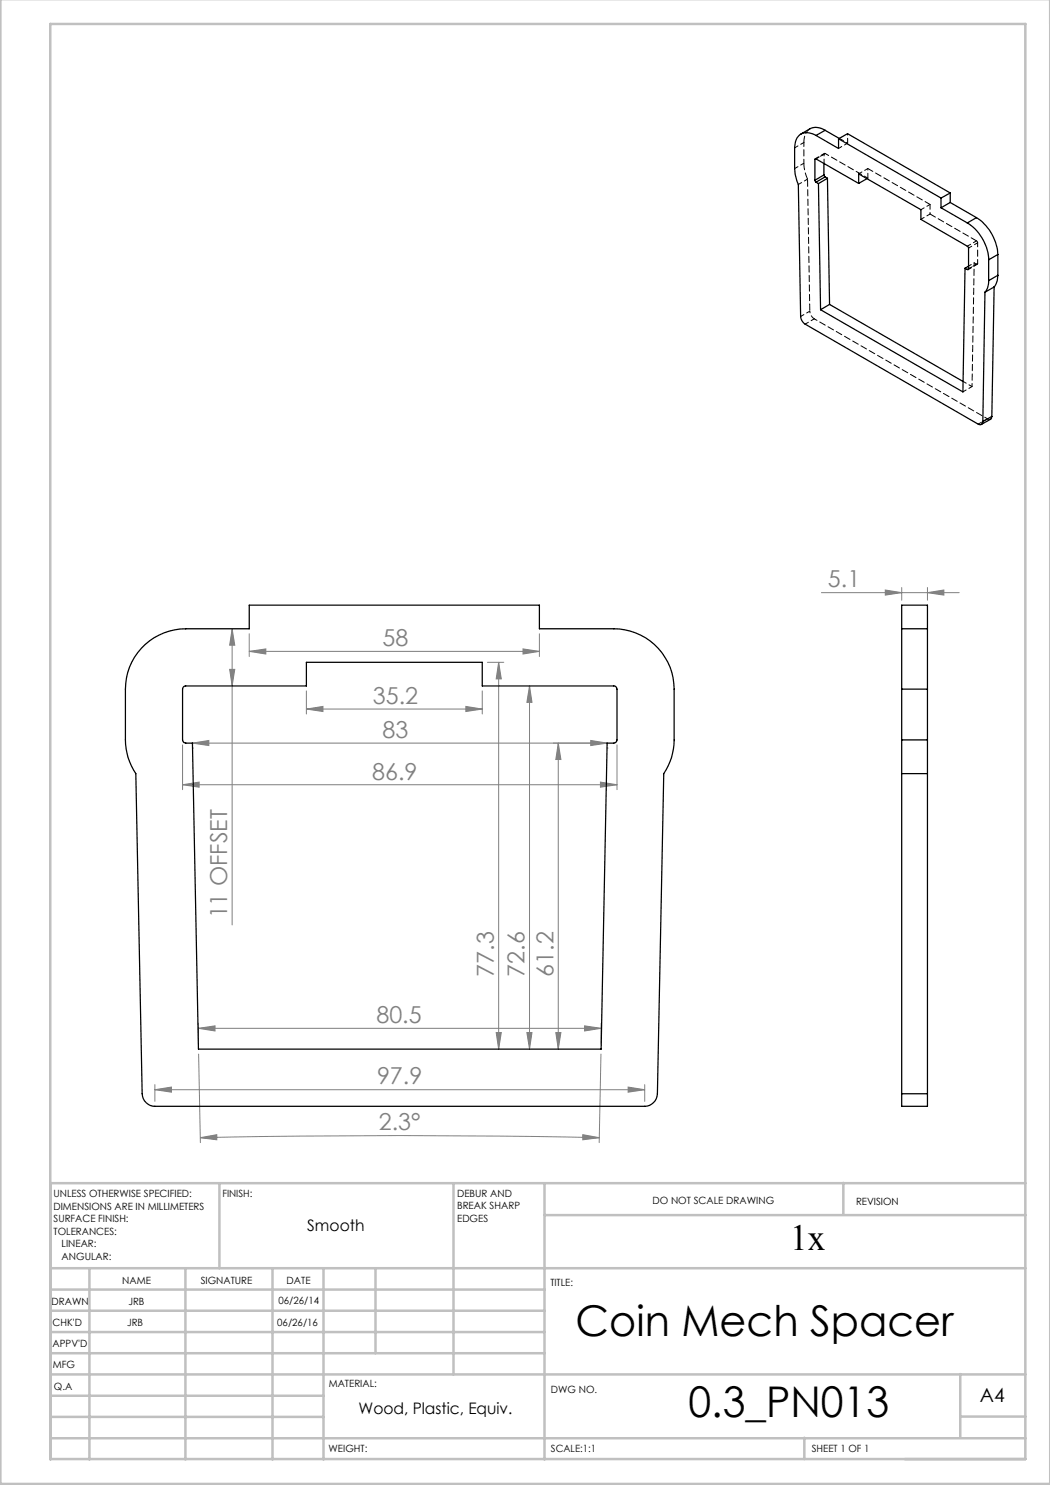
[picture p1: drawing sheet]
<svg xmlns="http://www.w3.org/2000/svg" width="210mm" height="297mm" viewBox="0 0 210 297" stroke-linecap="round" stroke-linejoin="round" font-family="sans-serif">
<g fill="none" stroke="#808080" stroke-width=".2">
<path d="M164.3 118.5h27.5M177.1 118l3.2 .5-3.2 .5zM180.3 117.5v2.5M185.5 118.5l3.3-.5v1zM185.5 117.5v2.5M45.9 133.9h1.1l-.6 3.3zM46.4 125.8l.6 3.2h-1.1zM46.4 125.8v59.2M49.8 130.3l3.4-.5v1zM49.8 126.7v4.6M49.8 130.3h58.1M61.3 138.2v4.6"/>
<path d="M96.4 138.2v4.6M97.5 132.5h3.3M99.7 132.5v77.3M99.7 132.5l.6 3.3h-1.1zM104.6 129.8l3.3 .5-3.3 .5zM105.9 137.2l.5 3.3h-1zM105.9 137.2v72.6M107.9 126.7v4.6M36.5 156.9l3.3-.5v1zM36.5 149v8.9M36.5 156.9h86.9M38.5 148.6l3.3-.5v1z"/>
<path d="M38.5 149.6h.1M38.5 148.6h82.9M61.3 141.8l3.3-.5v1zM61.3 141.8h35.1M93.2 141.3l3.2 .5-3.2 .5zM111.7 148.6l.5 3.3h-1zM111.7 148.6v61.2M118.1 148.1l3.3 .5-3.3 .5zM120.1 156.4l3.3 .5-3.3 .5zM121.4 149.6h.1M123.4 149v8.9M31 217.9l3.3-.5v1z"/>
<path d="M31 216.9v3.4M31 217.9h97.9M39.7 205.7l3.3-.5v1zM39.7 204.7v4.1M39.7 205.7h80.5M39.7 210.8l.4 17.7M99.2 206.5h1.1l-.6 3.3zM105.4 206.5h1l-.5 3.3zM111.2 206.5h1l-.5 3.3zM116.9 205.2l3.3 .5-3.3 .5zM120.2 210.8l-.4 17.7M120.2 204.7v4.1"/>
<path d="M125.6 217.4l3.3 .5-3.3 .5zM128.9 216.9v3.4M40 227.5l3.4-.6v1.1zM40 227.5a1882.1 1882.1 0 0 1 79.9 0M116.6 226.9l3.3 .6-3.3 .5z"/>
</g>
<g fill="none" stroke="#c0c0c0" stroke-width=".5">
<path d="M.1 -.1v296.9h209.9v-296.9M10.1 4.8h195v287h-195zM43.9 236.6v17M90.7 236.6v38.3M108.9 236.6v55.3M168.7 236.6v6.3M205.1 236.6h-195v55.3M10.1 253.6h195M10.1 257.9h98.8M17.9 253.6v38.3M37.1 253.6v38.3M54.5 253.6v38.3"/>
<path d="M64.7 253.6v38.3M75.1 253.6v17M108.9 243h96.2M10.1 270.6h98.8M10.1 266.4h98.8M10.1 262.1h98.8M10.1 279.1h54.6M10.1 274.9h195M192.1 274.8v12.7M10.1 287.7h195M10.1 283.4h54.6M160.9 287.5v4.3"/>
<path d="M192.1 283.3h13"/>
</g>
<g fill="#808080">
<path d="M93.2 141.3l3.2 .5-3.2 .5zM61.3 141.8l3.3-.5v1zM104.6 129.8l3.3 .5-3.3 .5zM49.8 130.3l3.4-.5v1zM185.5 118.5l3.3-.5v1zM177.1 118l3.2 .5-3.2 .5z"/>
<path d="M39.7 205.7l3.3-.5v1zM116.9 205.2l3.3 .5-3.3 .5z"/>
<path d="M116.6 226.9l3.3 .6-3.3 .5zM40 227.5l3.4-.6v1.1z"/>
<path d="M105.4 206.5h1l-.5 3.3zM105.9 137.2l.5 3.3h-1zM111.2 206.5h1l-.5 3.3zM111.7 148.6l.5 3.3h-1z"/>
<path d="M46.4 125.8l.6 3.2h-1.1zM45.9 133.9h1.1l-.6 3.3z"/>
<path d="M99.7 132.5l.6 3.3h-1.1zM99.2 206.5h1.1l-.6 3.3z"/>
<path d="M36.5 156.9l3.3-.5v1zM120.1 156.4l3.3 .5-3.3 .5z"/>
<path d="M31 217.9l3.3-.5v1zM125.6 217.4l3.3 .5-3.3 .5zM38.5 148.6l3.3-.5v1zM118.1 148.1l3.3 .5-3.3 .5z"/>
</g>
<g fill="none" stroke="#000" stroke-width=".25">
<path d="M163 36.1l.2 .3M163 31.9v4.2M163.2 31.8l-.2 .1M163.2 27.1a2.57 2.57 0 0 0-4 .8l-.3 1.7v4.1l.1 1.2 .7 2 .4 26.4a2.08 2.08 0 0 0 .9 1.5l34.7 20a.58 .58 0 0 0 .6 .1 .58 .58 0 0 0 .3-.6M163.2 31.8l8.5 4.9M163.2 36.4l.5 .3M163.2 27.1l4.5 2.6v-1.9M163.7 36.7l.4 25.2M164.8 35l.2 .4M164.8 35l-1.8 1.1M164.8 32.7v2.3M165 26.1a3.1 3.1 0 0 0-3-.4l-1.8 1.1"/>
<path d="M165 26.1l-1.8 1M165 26.1l2.9 1.6M165 35.4l-1.8 1M165 35.4l.5 .3M165.5 35.7l-1.8 1M165.5 35.7l.4 25.2M167.7 27.8l20.5 11.8M167.7 27.8l1.8-1.1 20.5 11.9M171.7 36.7v-1.9l12.5 7.1v2l9.4 5.5 .1 .2v4.2M173.4 35.7l-1.7 1M188.2 39.6v2M190 38.6l-1.8 1"/>
<path d="M190 38.6v1.9M188.2 41.6l5.3 3M190 40.5l-1.8 1.1M190 40.5l5.3 3M193 53.7l-.4 24.7-28.5-16.5M193 53.7l.5 .2M193.5 44.6a9.2 9.2 0 0 1 4.2 7.4M193.7 53.8l-.1 .1h-.1M193.7 53.2l-.7 .5M193.7 53.8l-.2 .1M195.3 43.5a9.5 9.5 0 0 1 4.3 7.4M195.3 43.5l-1.8 1.1"/>
<path d="M197 58.5l-.4 25.8M197.7 56.1a3.4 3.4 0 0 1-.7 2.4M197.7 52v4.1M198.8 57.4l-1.8 1.1M198.8 57.4l-.4 25.9M199.6 55.1a3.7 3.7 0 0 1-.8 2.3M199.6 50.9l-1.9 1.1M199.6 55.1l-1.9 1M199.6 50.9v4.2M165.9 60.9l-1.8 1M165.9 60.9l26.7 15.4M198.4 83.3l-.3 .6-1.8 1"/>
<path d="M198.4 83.3l-1.8 1M28.3 129.7a12.2 12.2 0 0 1 8.8-3.9h12.7v-4.8h58.1v4.8h14.9a12.1 12.1 0 0 1 12 12v10.2a11.9 11.9 0 0 1-2 6.7l-1.3 64.1a2.59 2.59 0 0 1-2.6 2.5h-97.9a2.59 2.59 0 0 1-2.6-2.5l-1.2-64.1a11.9 11.9 0 0 1-2.1-6.7v-10.2a11.9 11.9 0 0 1 3.2-8.1zM36.6 137.5l.4-.3h24.3v-4.7h35.1v4.7h26.4a.66 .66 0 0 1 .6 .6v10.2l-.1 .3-.3 .3h-1.6l-1.2 61.2h-80.5l-1.2-61.2h-1.6l-.3-.3-.1-.3v-10.2zM180.3 125.8v12M180.3 125.8h5.2M180.3 125.8v-4.8h5.2v4.8M180.3 137.8h5.2M180.3 137.8v10.2M185.5 125.8v12M185.5 137.8v10.2M180.3 148v6.7M180.3 148h5.2"/>
<path d="M180.3 154.7h5.2M180.3 154.7v64.1M185.5 148v6.7M185.5 154.7v64.1M180.3 218.8v2.5h5.2v-2.5M180.3 218.8h5.2"/>
</g>
<path d="M162 25.7a2.92 2.92 0 0 0-1.2 2.8M165 30.7l-.2 .1M173.4 35.7l.2-.1M194.8 52.6l.5 .2M195.3 48.2l-9.3-5.4M195.3 52.8l.2-.1M195.5 48.6l-.2-.4" fill="none" stroke="#000" stroke-width=".2" stroke-dasharray="1.3 .6"/>
<g fill="none" stroke="#000" stroke-width=".2" stroke-dasharray="1.3 .6" stroke-dashoffset=".5">
<path d="M159 29.5l1.8-1M159 33.7l1.8-1.1M159.7 36.9l1.8-1.1M160.8 28.5v4.1M163.2 31.8l1.8-1.1M164.9 30.7l-1.8 1M167.7 29.7l1.8-1.1M171.8 34.8l1.8-1.1M173.6 35.6l-8.6-4.9M184.2 43.9l1.8-1.1M184.2 41.9l1.8-1M193.5 49.2l1.8-1"/>
<path d="M193.6 53.9l1.9-1M193.7 49.6l1.8-1M193.7 53.8l1.8-1.1M195.5 52.7v-4.1M160.1 63.3l1.9-1.1M161 64.8l1.9-1M192.6 78.4l1.8-1.1M195.7 84.8l1.8-1"/>
</g>
<path d="M193.7 53.2l1.1-.6M162.9 63.8l34.6 20M192.6 76.3l1.8 1M194.4 77.3l.4-24.7" fill="none" stroke="#000" stroke-width=".2" stroke-dasharray="1.3 .6" stroke-dashoffset=".6"/>
<path d="M169.5 26.7v1.9M169.5 28.6l-1.6-.9M173.6 33.7v1.9M186 42.8v-1.9" fill="none" stroke="#000" stroke-width=".2" stroke-dasharray="1.3 .6" stroke-dashoffset="1"/>
<path d="M186 40.9l-12.4-7.2" fill="none" stroke="#000" stroke-width=".2" stroke-dasharray="1.3 .6" stroke-dashoffset=".1"/>
<path d="M197.5 83.8h.6" fill="none" stroke="#000" stroke-width=".2" stroke-dasharray="1.3 .6" stroke-dashoffset=".3"/>
<path d="M163.2 31.8l1.6-1M164.8 30.8v1.9M193.7 53.8l1.6-1M162 62.2a1.99 1.99 0 0 0 .9 1.6" fill="none" stroke="#000" stroke-width=".2" stroke-dasharray="1.3 .6" stroke-dashoffset=".9"/>
<path d="M160.8 32.6a8.1 8.1 0 0 0 .7 3.2" fill="none" stroke="#000" stroke-width=".2" stroke-dasharray="1.3 .6" stroke-dashoffset="-.1"/>
<path d="M161.5 35.8l.5 26.4" fill="none" stroke="#000" stroke-width=".2" stroke-dasharray="1.3 .6" stroke-dashoffset="-.2"/>
<g font-size="8.5">
<text x="115.1" y="267.2">Coin Mech Spacer</text>
<text x="137.7" y="283.5">0.3_PN013</text>
</g>
<text font-size="7.3" x="158" y="249.9">1x</text>
<g font-size="4.7" fill="#808080">
<text x="165.6" y="117.5">5.1</text>
<text x="76.5" y="129.2">58</text>
<text x="74.6" y="140.8">35.2</text>
<text x="76.5" y="147.6">83</text>
<text x="74.4" y="155.9">86.9</text>
<text x="45.4" y="183.7" transform="rotate(-90 45.4 183.7)">11 OFFSET</text>
<text x="98.8" y="195.3" transform="rotate(-90 98.8 195.3)">77.3</text>
<text x="104.9" y="195.3" transform="rotate(-90 104.9 195.3)">72.6</text>
<text x="110.7" y="195.3" transform="rotate(-90 110.7 195.3)">61.2</text>
<text x="75.3" y="204.6">80.5</text>
<text x="75.4" y="216.9">97.9</text>
<text x="75.8" y="226.1">2.3°</text>
</g>
<text font-size="3.9" x="196" y="280.4">A4</text>
<g font-size="3.2">
<text x="61.4" y="246.3">Smooth</text>
<text x="71.7" y="282.8">Wood, Plastic, Equiv.</text>
</g>
<g font-size="2">
<text x="10.7" y="239.5">UNLESS OTHERWISE SPECIFIED:</text>
<text x="44.5" y="239.5">FINISH:</text>
<text x="91.4" y="239.4">DEBUR AND</text>
<text x="10.7" y="242">DIMENSIONS ARE IN MILLIMETERS</text>
<text x="10.7" y="244.5">SURFACE FINISH:</text>
<text x="91.4" y="241.9">BREAK SHARP</text>
<text x="91.4" y="244.4">EDGES</text>
<text x="130.5" y="240.8">DO NOT SCALE DRAWING</text>
<text x="171.2" y="241">REVISION</text>
<text x="10.7" y="247">TOLERANCES:</text>
<text x="12.3" y="249.5">LINEAR:</text>
<text x="12.3" y="252">ANGULAR:</text>
<text x="24.4" y="256.9">NAME</text>
<text x="40.1" y="256.8">SIGNATURE</text>
<text x="57.3" y="256.8">DATE</text>
<text x="110.1" y="257.1">TITLE:</text>
<text x="10.3" y="260.9">DRAWN</text>
<text x="25.7" y="261">JRB</text>
<text x="55.7" y="260.8">06/26/14</text>
<text x="10.5" y="269.3">APPV'D</text>
<text x="10.5" y="265.2">CHK'D</text>
<text x="25.4" y="265.2">JRB</text>
<text x="55.5" y="265.2">06/26/16</text>
<text x="10.6" y="273.6">MFG</text>
<text x="10.8" y="278">Q.A</text>
<text x="65.8" y="277.4">MATERIAL:</text>
<text x="110.2" y="278.5">DWG NO.</text>
<text x="65.7" y="290.4">WEIGHT:</text>
<text x="110.2" y="290.5">SCALE:1:1</text>
<text x="162.4" y="290.4">SHEET 1 OF 1</text>
</g>
</svg>
